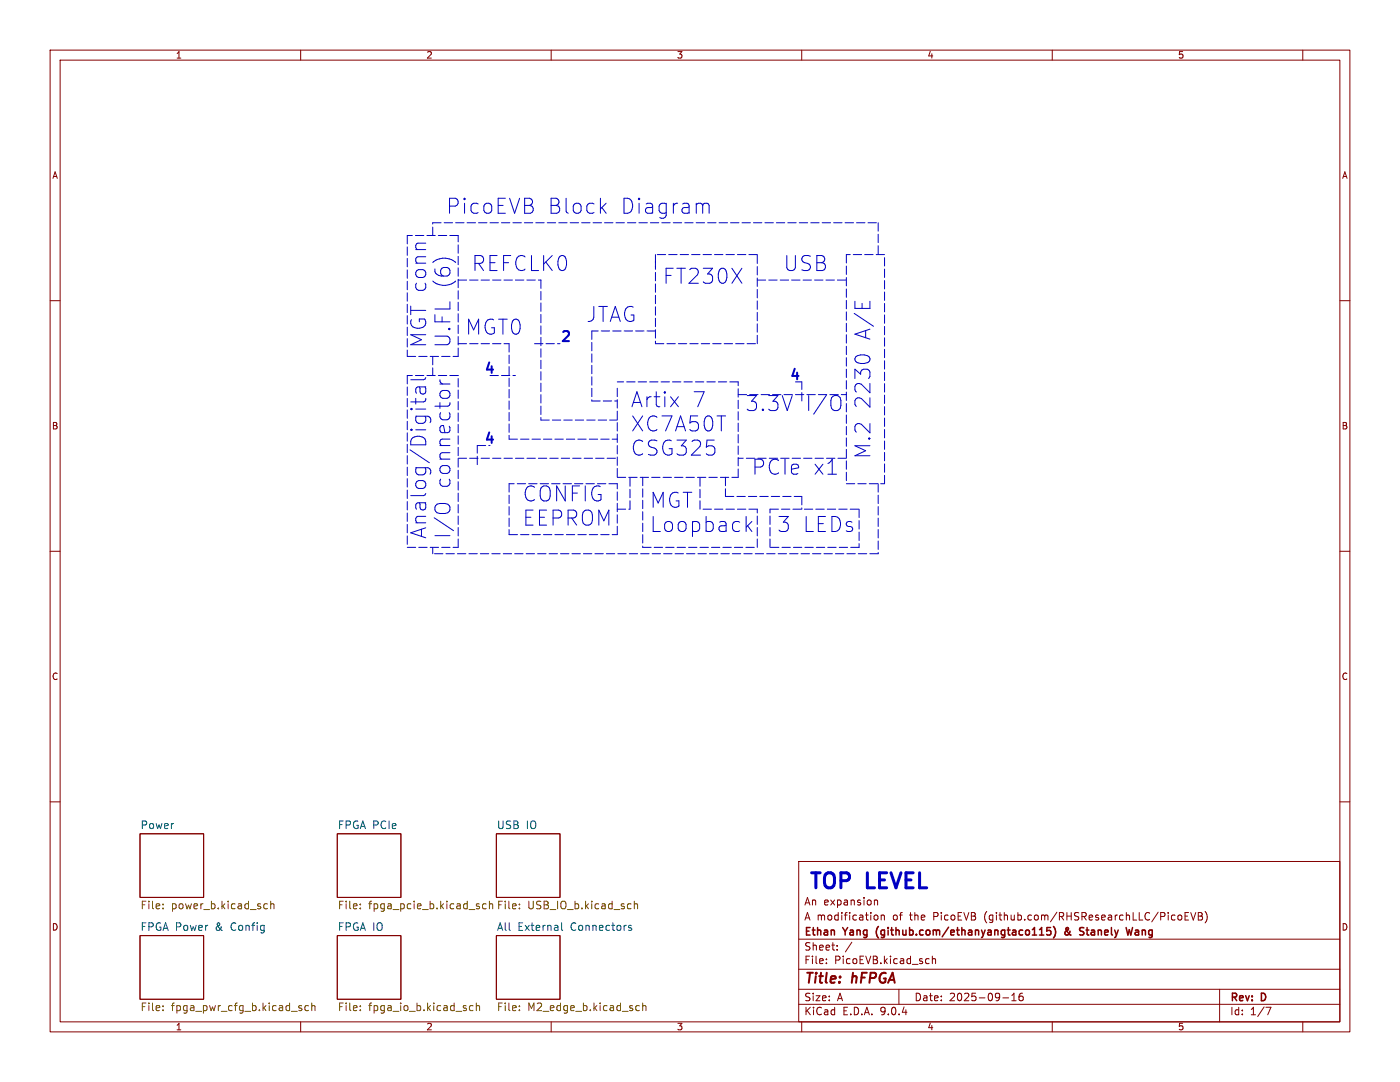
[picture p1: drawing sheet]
<svg xmlns="http://www.w3.org/2000/svg" width="279mm" height="216mm" viewBox="0 0 279 216" stroke-linecap="round" stroke-linejoin="round" font-family="sans-serif">
<g fill="none" stroke="#840000" stroke-width=".2">
<path d="M10 10h259.4v195.9h-259.4zM12 12h255.4v191.9h-255.4zM60 10v2M110 10v2M160 10v2M210 10v2M260 10v2M10 60h2M267.4 60h2M10 110h2M267.4 110h2M10 160h2"/>
<path d="M27.9 166.4h12.7v12.7h-12.7zM67.3 166.4h12.7v12.7h-12.7zM99.1 166.4h12.7v12.7h-12.7zM159.4 171.9h108v32h-108zM174.5 179.6v1M174.5 179.7l.2-.1 .4 .1v.9M267.4 160h2M27.9 186.7h12.7v12.7h-12.7zM67.3 186.7h12.7v12.7h-12.7zM99.1 186.7h12.7v12.7h-12.7zM159.4 197.4h108M159.4 193.4h108"/>
<path d="M159.4 187.4h108M164.9 192.1v.2M164.9 191.4v.1M167.1 189.4v.2M167.1 188.7v.1M170 188l-1.3 1.9M174.7 182.6l.4 .1 .1 .2-.1 .5-.4 .2M175.9 182.7l.2-.1 .3 .1 .1 .9M175.9 182.6v1M179.4 197.4v3M185 191.3l.4 .1M185.4 192.2l-.4 .1"/>
<path d="M186.1 191.4l.2-.1 .3 .1 .1 .9M186.1 190.8v1.5M200.1 199.1h1.2M201.9 199.7h.9M201.9 198.6l.5-.4v1.5M204.1 198.2l-.5 .1a1.01 1.01 0 0 0 0 1.4l.5-.2 .1-.5-.3-.2h-.4l-.1 .2M235.6 182.6l.3 .3v.4l-.3 .3M236.5 182.8h.5M237.2 182.1h-.7v1.5h.7M237.6 182.1l.5 1.5 .5-1.5M239.1 182.1l.8 .1v.3l-.3 .3a.4 .4 0 0 1 .4 .4 .4 .4 0 0 1-.3 .4h-.6zM239.1 182.8h.5"/>
<path d="M240.5 181.9a1.72 1.72 0 0 1 0 2.3M243.4 197.4v6.5M60 203.9v2M110 203.9v2M159.4 200.4h108M160 203.9v2M210 203.9v2M252.6 201h1l-.6 1.5M260 203.9v2"/>
</g>
<path d="M207.5 186.6h.8M207.6 185.4l.3-.3v1.5M209.7 185.1h-.7l-.1 .7 .2-.2 .5 .1 .1 .2v.5l-.2 .2-.6-.2M210.3 184.9a1.74 1.74 0 0 1-.1 2.2M213.2 185.5l-.5 .4a.41 .41 0 0 0-.1 .5 .41 .41 0 0 0 .6 .1M213.2 185.1h-.4l-.1 .3 .6 .9M215.7 185.8l.5 .1 .1 .4-.3 .3h-.3M215.7 185.1h.6M226 185.1l-.3 1.5-.3-1.1M226.7 185.6h-.1M226.7 186l-.2 .2 .2 .4" fill="none" stroke="#840000" stroke-width=".3"/>
<g fill="none" stroke="#725600" stroke-width=".2">
<path d="M54 179.8v1.5M97.7 179.8v1.5M126.6 179.8v1.5M32.5 181.2v.1M32.5 180.4v.1M52.8 181.3h.6M52.8 180.4h.6M54 180.5l.2-.2 .4 .1 .1 .9M71.9 181.2v.1M71.9 180.4v.1M95.6 180.9v.4M97 180.4l-.4-.1-.3 .3 .1 .7h.6"/>
<path d="M97.7 180.5l.2-.2 .4 .1v.9M103.7 180.4v.1M103.7 181.2v.1M126.6 180.5l.2-.2 .4 .1v.9M32.5 200.7v.2M32.5 201.5v.2M59.8 201.2h.4l.1 .2-.3 .3h-.2M59.8 200.6l.4 .1M61.6 200.7l-.5-.1-.3 .3 .2 .7h.6M62.2 200.8l.2-.2 .4 .1 .1 1M62.2 200.1v1.6M71.9 200.7v.2"/>
<path d="M71.9 201.5v.2M94.4 200.7l-.4-.1-.3 .3 .1 .7h.6M95.1 200.8l.2-.2 .3 .1 .1 1M95.1 200.1v1.6M103.7 201.5v.2M103.7 200.7v.2M127 201.6h.6M127 200.7h.6M128.3 200.8l.2-.2 .3 .1 .1 1M128.3 200.1v1.6"/>
</g>
<path d="M112.1 184.1v1.3l.2 .3M126 184.7l-.4-.1-.2 .3 .1 .2 .5 .1v.4h-.6" fill="none" stroke="#006464" stroke-width=".2"/>
<g fill="none" stroke="#0000c2" stroke-width=".2" stroke-dasharray="1.7 .6">
<path d="M81.3 47v24.1M86.4 47v-2.5M86.4 44.5h88.9M91.4 55.9h16.5M91.4 47h-10.1M107.9 55.9v27.9M130.8 50.8v2.5M130.8 52.1v16.5M151.1 55.9h17.8M151.1 50.8h-20.3M168.9 50.8v45.7M175.3 44.5v6.3"/>
<path d="M176.5 50.8h-7.6M81.3 71.1h10.1M81.3 74.9v34.3M86.4 71.1v3.8M91.4 74.9h-10.1M91.4 68.6h10.2M91.4 71.1v-24.1M97.8 74.9h5.1M101.6 68.6v19M106.7 68.6h5.1M118.1 66v14M123.2 77.5v17.8"/>
<path d="M130.8 66h-12.7M130.8 68.6h20.3M147.3 76.2h-24.1M147.3 78.7h21.6M151.1 68.6v-17.8M160 76.2h-1.3M91.4 91.4h31.8M95.2 88.9h2.6M95.2 92.7v-3.8M101.6 87.6h21.6M101.6 96.5v10.2M107.9 83.8h15.3"/>
<path d="M118.1 80h5.1M123.2 95.3h24.1M123.2 96.5h-21.6M128.3 95.3v13.9M144.8 95.3v3.8M144.8 99.1h15.2M147.3 95.3v-19.1M160 99.1v2.5M160 80v-3.8M168.9 96.5h7.6M168.9 91.4h-21.6M175.3 96.5v14"/>
<path d="M176.5 96.5v-45.7M81.3 109.2h10.1M86.4 110.5v-1.3M91.4 109.2v-34.3M101.6 106.7h21.6M123.2 101.6h2.5M123.2 106.7v-10.2M125.7 101.6v-6.3M128.3 109.2h22.8M139.7 101.6v-6.3M151.1 109.2v-7.6M151.1 101.6h-11.4"/>
<path d="M153.7 109.2v-7.6M153.7 101.6h17.7M171.4 101.6v7.6M171.4 109.2h-17.7M175.3 110.5h-88.9"/>
</g>
<g fill="none" stroke="#0000c2" stroke-width=".2">
<path d="M87.7 51.7l.7-.2 1.3 .2M120.1 41.4l.9 1.2M121 40.6l-1.2 1.1M140.4 40.7l.3-.1 .7 .1 .1 .3v1.6M83 79.5v1.1M83.7 77.2l.1 .3v.7a.59 .59 0 0 0 .6 .4 .59 .59 0 0 0 .6-.4v-.7l-.2-.3M85 77.2h-1.6l-.3 .1-.1 .3 .1 .9M85 79.5l-.2 .6-.3 .1h-2.5M85 75.3l-.2 .3-.3 .2h-2.5M87.8 76.6h2M87.8 75.8a.77 .77 0 0 0 .6 .8M87.9 78.2l.5-.3h.8l.5 .3"/>
<path d="M167.1 78.9l.3 .2a2.13 2.13 0 0 1 0 2.7l-.3 .1M170.6 60.1v1.4M170.9 71.1a2.52 2.52 0 0 1 2.4 0M173.6 60.1v1.4M87.2 100.6a2.32 2.32 0 0 1 2.5 .3M149.2 104.9l.8 1.2M150 104.1l-1.1 1.1"/>
</g>
<g font-size="4.2" fill="#0000c2">
<text x="88.9" y="42.9">PicoEVB</text>
<text x="109" y="42.9">Block</text>
<text x="123.4" y="42.9">Diagram</text>
<text x="94" y="54.4">REFCLK0</text>
<text x="132.5" y="56.9">FT230X</text>
<text x="156.2" y="54.4">USB</text>
<text x="116.8" y="64.5">JTAG</text>
<text x="85.3" y="69.6" transform="rotate(-90 85.3 69.6)">MGT conn</text>
<text x="90.2" y="69.6" transform="rotate(-90 90.2 69.6)">U.FL (6)</text>
<text x="92.7" y="67.1">MGT0</text>
<text x="174" y="68" transform="rotate(-90 174 68)">A/E</text>
<text x="125.7" y="81.5">Artix</text>
<text x="137.9" y="81.5">7</text>
<text x="148.6" y="82.3">3.3V</text>
<text x="160.4" y="82.3">I/O</text>
<text x="174" y="81.6" transform="rotate(-90 174 81.6)">2230</text>
<text x="125.7" y="86.4">XC7A50T</text>
<text x="125.7" y="91.2">CSG325</text>
<text x="149.9" y="95">PCIe x1</text>
<text x="174" y="91.4" transform="rotate(-90 174 91.4)">M.2</text>
<text x="90.2" y="97.9" transform="rotate(-90 90.2 97.9)">connector</text>
<text x="104.1" y="100.3">CONFIG</text>
<text x="129.5" y="101.6">MGT</text>
<text x="85.3" y="107.7" transform="rotate(-90 85.3 107.7)">Analog/Digital</text>
<text x="90.2" y="107.7" transform="rotate(-90 90.2 107.7)">I/O</text>
<text x="104.1" y="105.2">EEPROM</text>
<text x="129.5" y="106.4">Loopback</text>
<text x="154.9" y="106.4">3 LEDs</text>
<text x="161.3" y="177.6">TOP</text>
<text x="173.2" y="177.6">LEVEL</text>
</g>
<g font-size="2.8" fill="#0000c2">
<text x="111.8" y="68.3">2</text>
<text x="96.5" y="74.7">4</text>
<text x="157.5" y="76">4</text>
<text x="96.5" y="88.7">4</text>
</g>
<g font-size="2.8" fill="#840000">
<text x="160.4" y="196.8">Title:</text>
<text x="170.1" y="196.8">hFPGA</text>
</g>
<g font-size="2.1" fill="#006464">
<text x="27.9" y="165.5">Power</text>
<text x="67.3" y="165.5">FPGA PCIe</text>
<text x="99.1" y="165.5">USB</text>
<text x="104.9" y="165.5">IO</text>
<text x="27.9" y="185.9">FPGA Power</text>
<text x="43" y="185.9">&amp;</text>
<text x="46.2" y="185.9">Config</text>
<text x="67.3" y="185.9">FPGA IO</text>
<text x="99.1" y="185.9">All</text>
<text x="103.3" y="185.9">External</text>
<text x="113.9" y="185.9">Connectors</text>
</g>
<g font-size="2.1" fill="#725600">
<text x="27.9" y="181.7">File:</text>
<text x="34.1" y="181.7">power_b.kicad_sch</text>
<text x="67.3" y="181.7">File:</text>
<text x="73.5" y="181.7">fpga_pcie_b.kicad_sch</text>
<text x="99.1" y="181.7">File:</text>
<text x="105.2" y="181.7">USB_IO_b.kicad_sch</text>
<text x="27.9" y="202.1">File:</text>
<text x="34.1" y="202.1">fpga_pwr_cfg_b.kicad_sch</text>
<text x="67.3" y="202.1">File:</text>
<text x="73.5" y="202.1">fpga_io_b.kicad_sch</text>
<text x="99.1" y="202.1">File:</text>
<text x="105.2" y="202.1">M2_edge_b.kicad_sch</text>
</g>
<g font-size="2.1" fill="#840000">
<text x="160.4" y="183.9">A modification</text>
<text x="160.4" y="180.9">An expansion</text>
<text x="178.2" y="183.9">of</text>
<text x="181.7" y="183.9">the</text>
<text x="186.5" y="183.9">PicoEVB</text>
<text x="196.8" y="183.9">(github.com/RHSResearchLLC/PicoEVB)</text>
<text x="160.4" y="189.9">Sheet:</text>
<text x="160.4" y="187.1">Ethan</text>
<text x="168.4" y="187.1">Yang</text>
<text x="175.5" y="187.1">(github.com/ethanyangtaco115)</text>
<text x="213.8" y="187.1">&amp;</text>
<text x="217.4" y="187.1">Stanely</text>
<text x="227.3" y="187.1">Wang</text>
<text x="160.4" y="192.6">File:</text>
<text x="166.5" y="192.6">PicoEVB.kicad_sch</text>
<text x="160.4" y="202.8">KiCad</text>
<text x="160.4" y="200">Size:</text>
<text x="167.1" y="200">A</text>
<text x="168.1" y="202.8">E.D.A.</text>
<text x="175.7" y="202.8">9.0.4</text>
<text x="182.4" y="200">Date:</text>
<text x="189.4" y="200">2025-09-16</text>
<text x="245.4" y="200.2">Rev:</text>
<text x="245.4" y="202.8">Id:</text>
<text x="249.5" y="202.8">1/7</text>
<text x="251.8" y="200.2">D</text>
</g>
<g font-size="1.8" fill="#840000">
<text x="35" y="11.9">1</text>
<text x="85" y="11.9">2</text>
<text x="135" y="11.9">3</text>
<text x="185" y="11.9">4</text>
<text x="235" y="11.9">5</text>
<text x="10.3" y="35.9">A</text>
<text x="267.7" y="35.9">A</text>
<text x="10.3" y="85.9">B</text>
<text x="267.7" y="85.9">B</text>
<text x="10.3" y="135.9">C</text>
<text x="267.7" y="135.9">C</text>
<text x="10.3" y="185.9">D</text>
<text x="267.7" y="185.9">D</text>
<text x="35" y="205.8">1</text>
<text x="85" y="205.8">2</text>
<text x="135" y="205.8">3</text>
<text x="185" y="205.8">4</text>
<text x="235" y="205.8">5</text>
</g>
</svg>
